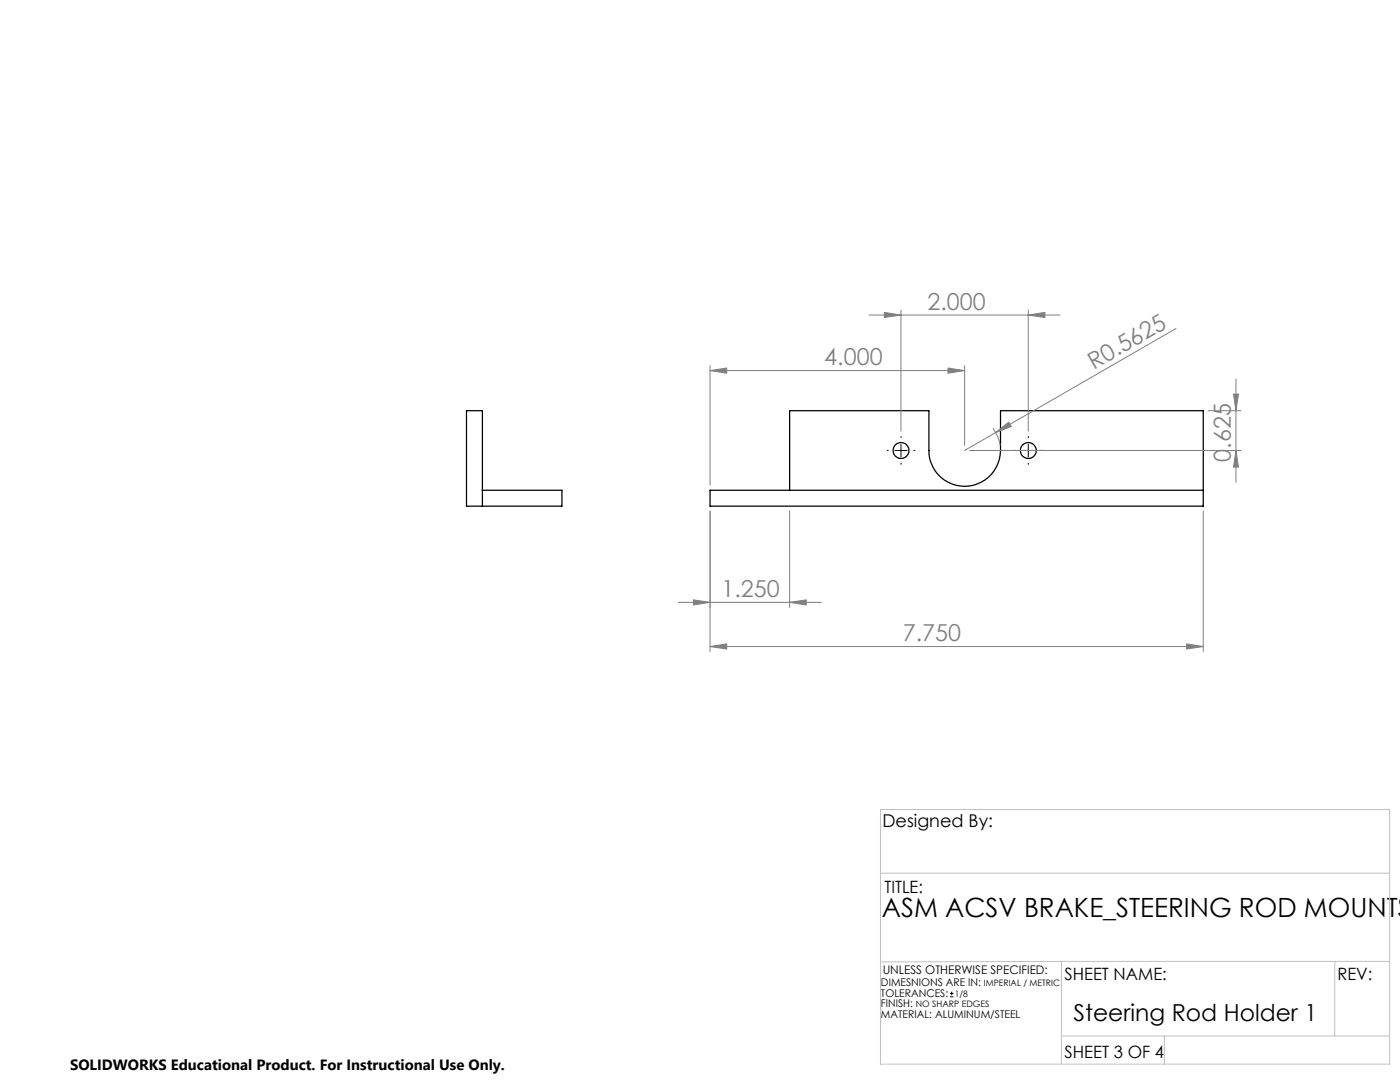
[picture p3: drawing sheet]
<svg xmlns="http://www.w3.org/2000/svg" width="279mm" height="216mm" viewBox="0 0 279 216" stroke-linecap="round" stroke-linejoin="round" font-family="sans-serif">
<g fill="none" stroke="#000" stroke-width=".25">
<path d="M96.3 97.8h15.8v3.2h-19v-19h3.2v19M157.6 97.8v-15.8h27.8v7.9a7.1 7.1 0 0 0 7.1 7.1 7.1 7.1 0 0 0 7.2-7.1v-7.9h40.4v19h-98.4v-3.2h98.4"/>
<circle cx="179.8" cy="89.9" r="1.59"/>
<circle cx="205.2" cy="89.9" r="1.58"/>
</g>
<path d="M178.6 89.9h2.4M179.8 88.7v2.5M204 89.9h2.4M205.2 88.7v2.5M189.6 198.9h.7M189.6 198.2h.7M189.9 197.9v.7" fill="none" stroke="#000" stroke-width=".2"/>
<g fill="none" stroke="#808080" stroke-width=".2">
<path d="M141.7 73.9l3.3-.5v1.1zM141.7 73v23.8M141.7 73.9h50.8M173.5 62.9h38.1M176.5 62.3l3.3 .6-3.3 .5zM179.8 61.8v24.2M189.2 73.4l3.3 .5-3.3 .6zM192.5 73v15.9M205.2 62.9l3.3-.6v1.1zM205.2 61.8v24.2M234.7 65.5l-42.2 24.4M246.2 78.6h1l-.5 3.4z"/>
<path d="M246.7 75.6v20.6M193.5 89.9h54.1M198.2 85.5a8 8 0 0 1 1.4 3.4M198.7 86.3l2.6-2.1 .5 .9zM241.1 82h6.5M246.7 89.9l.5 3.3h-1zM138.4 119.7l3.3 .5-3.3 .5zM141.7 102v28M157.6 102v19.2M240.1 102v28M135.4 120.2h28.5M141.7 129l3.3-.5v1z"/>
<path d="M141.7 129h98.4M157.6 120.2l3.3-.5v1zM236.8 128.5l3.3 .5-3.3 .5z"/>
</g>
<path d="M177.3 89.9h-.3M179.8 87.4v-.4M179.8 92.4v.3M182.3 89.9h.4M202.7 89.9h-.3M205.2 87.4v-.4M205.2 92.4v.3M207.7 89.9h.4" fill="none" stroke="#000" stroke-width=".2" stroke-dasharray="15.2 1.3 1.3 1.3" stroke-linecap="butt"/>
<path d="M175.7 161.5h101.6v50.8h-101.6zM175.7 174.2h101.6M211.8 191.8h65.5M211.8 191.8v20.5M211.8 191.8l-36.1 .1M266.4 191.8v14.9M211.8 206.7h65.5M232.4 206.7v5.6" fill="none" stroke="#c0c0c0" stroke-width=".2"/>
<g fill="#808080">
<path d="M198.7 86.3l2.6-2.1 .5 .9z"/>
<path d="M157.6 120.2l3.3-.5v1zM138.4 119.7l3.3 .5-3.3 .5z"/>
<path d="M141.7 129l3.3-.5v1zM236.8 128.5l3.3 .5-3.3 .5zM176.5 62.3l3.3 .6-3.3 .5zM205.2 62.9l3.3-.6v1.1zM141.7 73.9l3.3-.5v1.1zM189.2 73.4l3.3 .5-3.3 .6z"/>
<path d="M246.7 89.9l.5 3.3h-1zM246.2 78.6h1l-.5 3.4z"/>
</g>
<text font-size="5.3" x="176" y="182.9">ASM ACSV BRAKE_STEERING ROD MOUNTS</text>
<g font-size="4.7" fill="#808080">
<text x="185.1" y="61.8">2.000</text>
<text x="164.5" y="72.9">4.000</text>
<text x="218.3" y="73.8" transform="rotate(-30 218.3 73.8)">R0.5625</text>
<text x="245.7" y="92.1" transform="rotate(-90 245.7 92.1)">0.625</text>
<text x="144" y="119.2">1.250</text>
<text x="180.2" y="128">7.750</text>
</g>
<text font-size="4.7" x="214.2" y="203.6">Steering Rod Holder 1</text>
<text font-size="3.5" x="176.1" y="165">Designed By:</text>
<g font-size="3.4">
<text x="176.5" y="178.1">TITLE:</text>
<text x="212.5" y="195.5">SHEET NAME:</text>
<text x="266.9" y="195.5">REV:</text>
<text x="212.5" y="211.1">SHEET 3 OF 4</text>
</g>
<text font-size="3" x="14" y="213.5">SOLIDWORKS Educational Product. For Instructional Use Only.</text>
<text font-size="2.4" x="176.2" y="194.4">UNLESS OTHERWISE SPECIFIED:</text>
<g font-size="2.1">
<text x="175.8" y="196.8">DIMESNIONS ARE IN:</text>
<text x="175.8" y="198.9">TOLERANCES:</text>
<text x="175.8" y="201">FINISH:</text>
<text x="175.8" y="203.1">MATERIAL: ALUMINUM/STEEL</text>
</g>
<g font-size="1.8">
<text x="196.3" y="196.8">IMPERIAL / METRIC</text>
<text x="182.8" y="201">NO SHARP EDGES</text>
<text x="190.5" y="198.9">1/8</text>
</g>
</svg>
